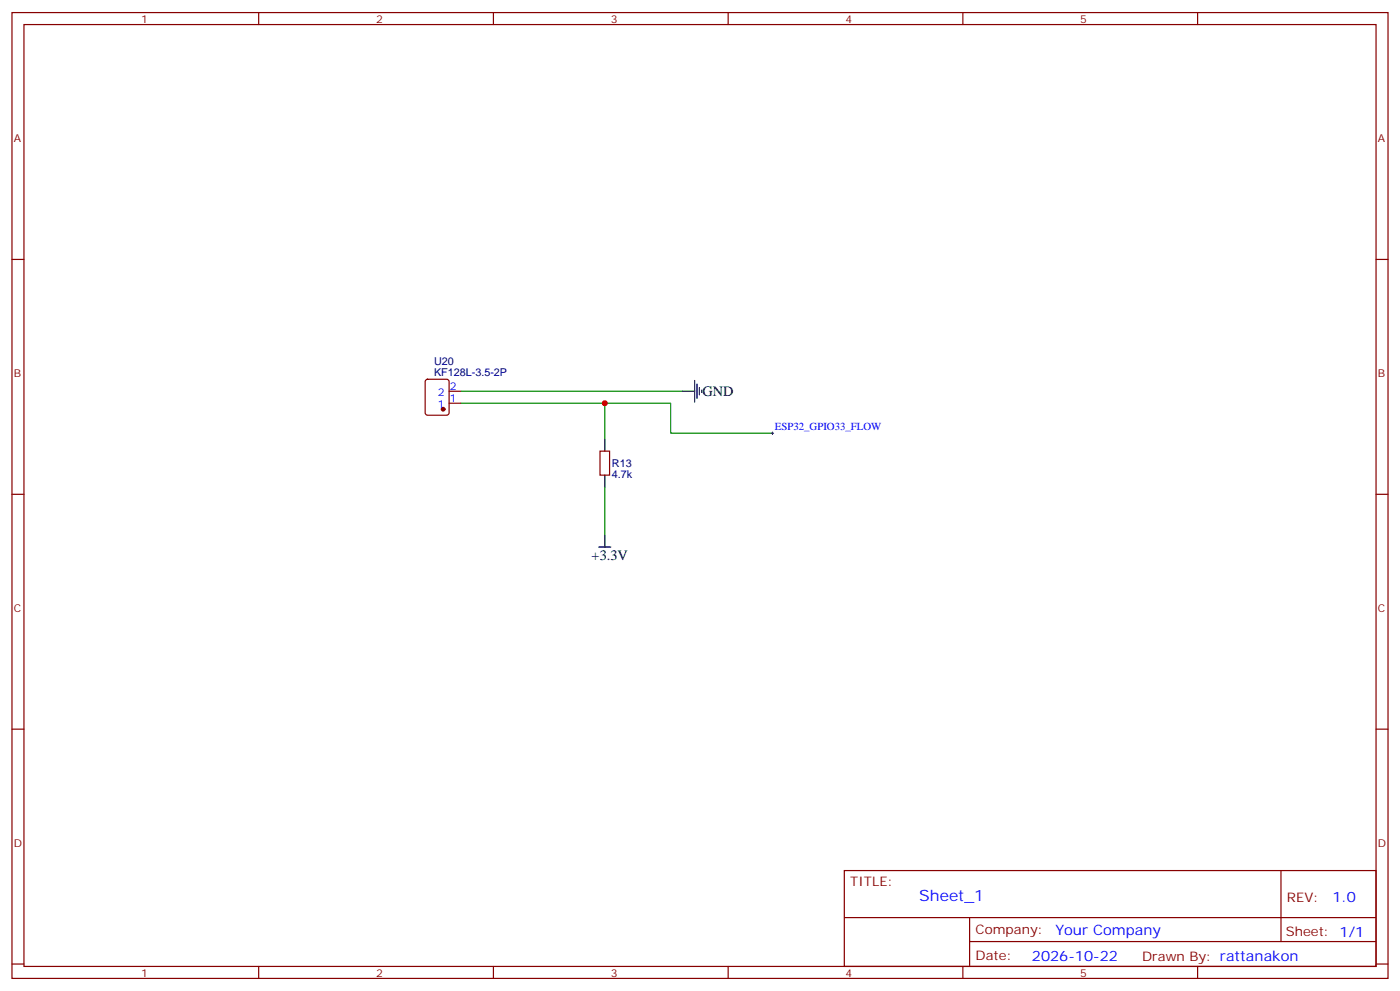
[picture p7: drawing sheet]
<svg xmlns="http://www.w3.org/2000/svg" width="412mm" height="292mm" viewBox="0 0 412 292" stroke-linecap="round" stroke-linejoin="round" font-family="sans-serif">
<g fill="none" stroke="#870000" stroke-width=".35">
<path d="M3.5 3.7h405.4v284.3h-405.4zM7.1 7.2h398.2v277.3h-398.2zM76.2 3.7v3.5M145.3 3.7v3.5M214.5 3.7v3.5M283.6 3.7v3.5M352.8 3.7v3.5M3.5 76.4h3.6M405.3 76.4h3.6M125.5 111.9l.4-.2h5.7l.6 .4 .1 9.4-.5 .7h-5.9l-.6-.4-.1-9.4zM132.3 118.7h3.5M132.3 115.2h3.5"/>
<path d="M176.7 132.8h2.9v7.1h-2.9zM3.5 145.5h3.6M405.3 145.5h3.6M3.5 214.7h3.6M405.3 214.7h3.6M248.7 256.3h156.6v28.2h-156.6zM377.3 256.3v20.9M248.7 270.1h156.5M285.6 277.2h119.6M285.6 270.1v14.2M3.5 283.8h3.6M76.2 284.5v3.5"/>
<path d="M145.3 284.5v3.5M214.5 284.5v3.5M283.6 284.5v3.5M352.8 284.5v3.5M405.3 283.8h3.6"/>
</g>
<path d="M201.1 115.2h3.5M204.6 112v6.4M205.3 113.1v4.2M206 114.1v2.1M206.7 114.8v.7M178.2 129.3v3.5M178.2 139.9v3.5M178.2 157.5v3.5M176.4 161h3.5" fill="none" stroke="#000" stroke-width=".35"/>
<path d="M135.8 118.7h61.8v8.8h29.9M135.8 115.2h65.3M178.2 118.7v10.6M178.2 143.4v14.1" fill="none" stroke="#008700" stroke-width=".35"/>
<circle cx="130.5" cy="120.5" r=".53" fill="#870000" stroke="#870000" stroke-width=".35"/>
<path d="M227.2 127.5h.7M227.5 127.2v.7" fill="none" stroke="#000" stroke-width=".29"/>
<circle cx="178.2" cy="118.7" r=".88" fill="#c00"/>
<text font-size="4.6" fill="#00f" x="270.8" y="265.3">Sheet_1</text>
<g font-size="4.2">
<text x="206.9" y="116.6">GND</text>
<text x="174.3" y="165">+3.3V</text>
</g>
<g font-size="4.2" fill="#00f">
<text x="392.5" y="265.6">1.0</text>
<text x="310.9" y="275.1">Your Company</text>
<text x="304" y="282.9">2026-10-22</text>
</g>
<g font-size="3.9" fill="#800">
<text x="250.5" y="260.9">TITLE:</text>
<text x="379.1" y="265.6">REV:</text>
<text x="287.4" y="275.1">Company:</text>
<text x="378.7" y="275.7">Sheet: 1/1</text>
<text x="287.4" y="282.8">Date:</text>
<text x="336.4" y="282.8">Drawn By: rattanakon</text>
</g>
<g font-size="3.2" fill="#800">
<text x="41.6" y="6.7">1</text>
<text x="110.8" y="6.7">2</text>
<text x="179.9" y="6.7">3</text>
<text x="249.1" y="6.7">4</text>
<text x="318.2" y="6.7">5</text>
<text x="4.1" y="41.8">A</text>
<text x="405.9" y="41.8">A</text>
<text x="4.1" y="110.9">B</text>
<text x="405.9" y="110.9">B</text>
<text x="4.1" y="180.1">C</text>
<text x="405.9" y="180.1">C</text>
<text x="4.1" y="249.2">D</text>
<text x="405.9" y="249.2">D</text>
<text x="41.6" y="287.5">1</text>
<text x="110.8" y="287.5">2</text>
<text x="179.9" y="287.5">3</text>
<text x="249.1" y="287.5">4</text>
<text x="318.2" y="287.5">5</text>
</g>
<g font-size="3.2" fill="#000080">
<text x="127.9" y="107.5">U20</text>
<text x="127.9" y="110.6">KF128L-3.5-2P</text>
<text x="180.3" y="137.5">R13</text>
<text x="180.3" y="140.7">4.7k</text>
</g>
<g font-size="3.2" fill="#00f">
<text x="129" y="116.6">2</text>
<text x="132.5" y="118.4">1</text>
<text x="132.5" y="114.8">2</text>
<text x="129" y="120.1">1</text>
<text x="228.2" y="126.6">ESP32_GPIO33_FLOW</text>
</g>
</svg>
